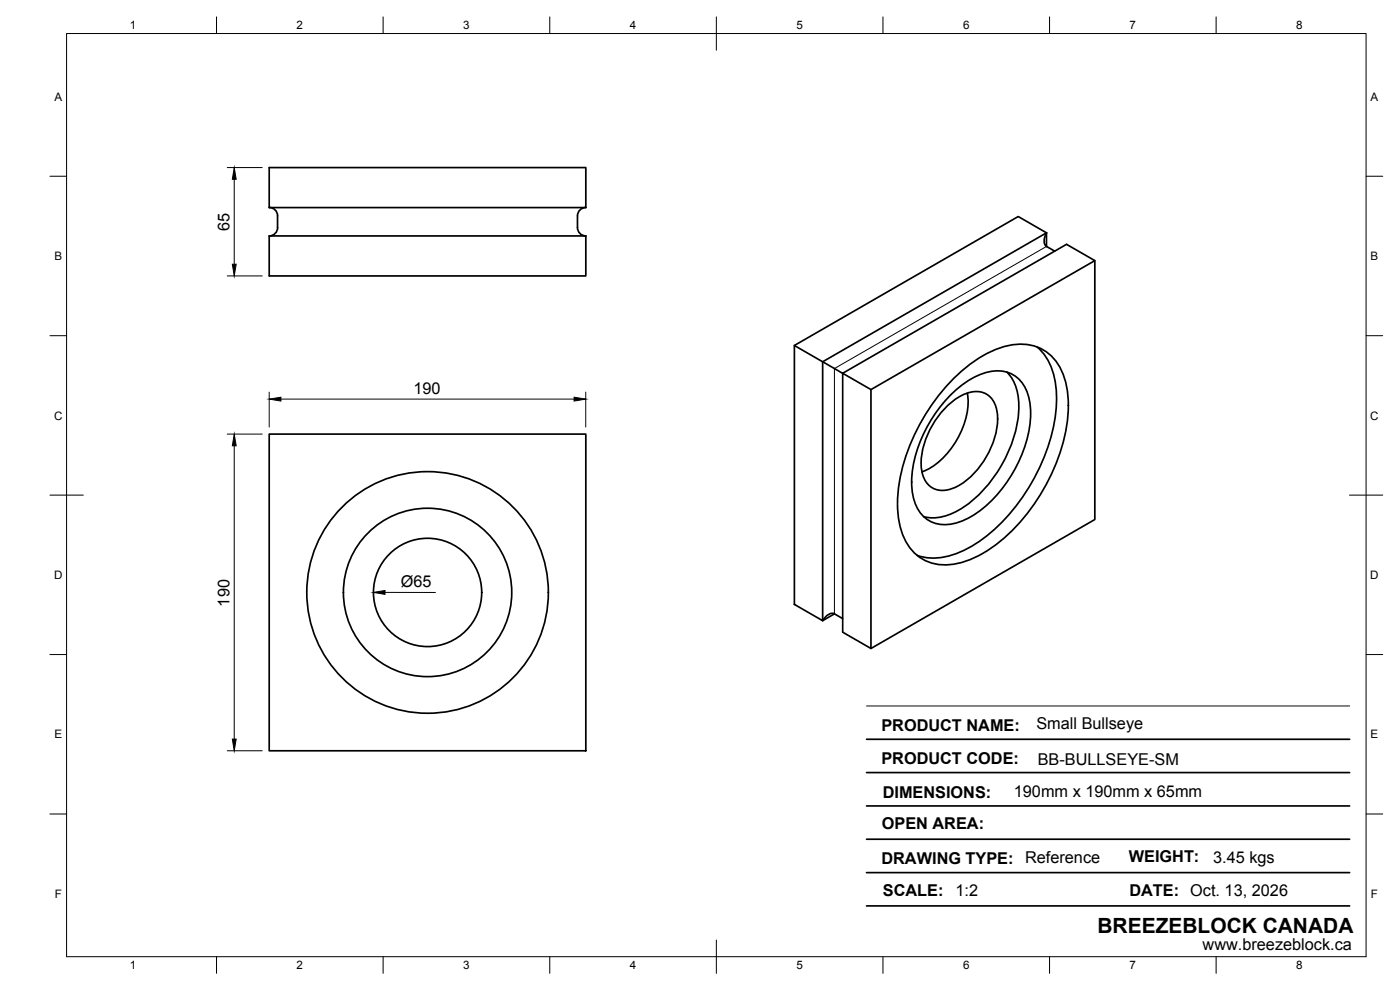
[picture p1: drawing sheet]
<svg xmlns="http://www.w3.org/2000/svg" width="420mm" height="297mm" viewBox="0 0 420 297" stroke-linecap="round" stroke-linejoin="round" font-family="sans-serif">
<!-- layer: Visible -->
<g fill="none" stroke="#000" stroke-width=".51">
<path d="M80.8 62.3v-12h95v12M80.8 70.8v12h95v-12M80.8 62.3h95M80.8 70.8h95M80.8 62.3a2.51 2.51 0 0 1 2.5 2.5v3.5a2.47 2.47 0 0 1-2.5 2.5M175.8 62.3a2.51 2.51 0 0 0-2.5 2.5v3.5a2.51 2.51 0 0 0 2.5 2.5M314.1 69.9l-67.2 38.6 6 3.5M314.1 69.9l-8.5-4.9-67.2 38.7M314.1 69.9v4l2.4 1.5M314.1 69.8l-.4 .8a2.7 2.7 0 0 0 .4 3.3M328.6 78.2v77.7l-67.2 38.7M238.4 103.7l8.5 4.8v77.7l-8.5-4.9z"/>
<path d="M252.9 112l8.5 4.9v77.7l-8.5-4.9zM252.9 112l67.2-38.7 8.5 4.9-67.2 38.7M285.5 118.3a23 23 0 0 1 12.5-7 9.4 9.4 0 0 1 10.6 7.4 29.6 29.6 0 0 1-3.1 20.3 36.4 36.4 0 0 1-15.8 16.9 11 11 0 0 1-12.5-.9 15 15 0 0 1-3.5-12.2 40.8 40.8 0 0 1 11.8-24.5zM286.2 113.6a33.1 33.1 0 0 1 18.3-10.2 13.4 13.4 0 0 1 14.9 10 37.9 37.9 0 0 1-1.7 23.7 56.3 56.3 0 0 1-22.7 28.9 19.8 19.8 0 0 1-16 2.7 14.3 14.3 0 0 1-9-11.2 43.4 43.4 0 0 1 4.1-26.3 61 61 0 0 1 12.1-17.6zM290.3 117.9a22.7 22.7 0 0 1-5.4 17.3 19 19 0 0 1-8.2 6.4M302.2 111.6a14.4 14.4 0 0 1 3.6 11 39.8 39.8 0 0 1-17.3 30 14.4 14.4 0 0 1-11.3 2.4M311.2 104.1a18.3 18.3 0 0 1 5.9 13.8 53.8 53.8 0 0 1-11.8 33.4 41.1 41.1 0 0 1-20.4 15.5 15.8 15.8 0 0 1-9.7-.2M80.8 130.2h95v95.1h-95zM284.3 121.8a12.4 12.4 0 0 1 9.8-4.3 6.7 6.7 0 0 1 5.2 6.7 24.6 24.6 0 0 1-12.7 22.1 6.5 6.5 0 0 1-9-2.2 15.5 15.5 0 0 1 .4-12.8l1.4-3 1.7-2.8zM247.9 185a2.43 2.43 0 0 1 2.5-.8l-3.5 2zM250.4 184.2l2.5 1.4"/>
<circle cx="128.3" cy="177.8" r="36.3"/>
<circle cx="128.3" cy="177.8" r="16.2"/>
<circle cx="128.3" cy="177.8" r="25.3"/>
</g>
<!-- layer: Visible Narrow -->
<path d="M314.1 73.9l-63.7 36.7v73.6" fill="none" stroke="#000" stroke-width=".3"/>
<!-- layer: BORDER -->
<g fill="none" stroke="#000" stroke-width=".3">
<path d="M20 10.1h390v276.9h-390zM65 5.1v5M115 5.1v5M165 5.1v5M215 5.1v10M265 5.1v5M315 5.1v5M365 5.1v5M15 52.9h5M410 52.9h5M15 100.7h5M410 100.7h5"/>
<path d="M15 148.6h10M405 148.6h10M15 196.4h5M410 196.4h5M15 244.2h5M410 244.2h5M65 287v5M115 287v5M165 287v5M215 282.1v9.9M265 287v5M315 287v5"/>
<path d="M365 287v5"/>
</g>
<!-- layer: TITLEBLOCK -->
<path d="M260.1 231.8h144.9M260.1 221.8h144.9M260.1 251.8h144.9M260.1 241.8h144.9M260.1 271.8h144.9M260.1 261.8h144.9" fill="none" stroke="#000" stroke-width=".51"/>
<path d="M260.1 211.8h144.9" fill="none" stroke="#000" stroke-width=".3"/>
<!-- layer: FD_Dimensions -->
<path d="M68.2 50.3h10.5M70.3 53.8v25.5M68.2 82.8h10.5M80.8 117.7v10.5M84.3 119.7h88M175.8 117.7v10.5M68.2 130.2h10.5M70.3 133.8v87.9M115.5 177.7l15.2 .1M68.2 225.3h10.5" fill="none" stroke="#000" stroke-width=".3"/>
<path d="M70.3 50.3l.6 3.5h-1.2zM69.7 79.3h1.2l-.6 3.5zM80.8 119.7l3.5-.5v1.1zM172.3 119.2l3.5 .5-3.5 .6zM70.3 130.2l.6 3.6h-1.2zM112 177.7l3.5-.5v1.1zM69.7 221.7h1.2l-.6 3.6z" fill="#000" stroke="#000" stroke-width=".3"/>
<text font-size="6.3" x="329.4" y="279.8">BREEZEBLOCK CANADA</text>
<g font-size="4.9">
<text x="68.8" y="69.2" transform="rotate(-90 68.8 69.2)">65</text>
<text x="124.1" y="118.3">190</text>
<text x="120.2" y="176.2">Ø65</text>
<text x="68.8" y="182" transform="rotate(-90 68.8 182)">190</text>
<text x="264.5" y="219.4">PRODUCT NAME:</text>
<text x="311" y="218.8">Small Bullseye</text>
<text x="264.5" y="229.4">PRODUCT CODE:</text>
<text x="311.4" y="229.5">BB-BULLSEYE-SM</text>
<text x="264.9" y="239.4">DIMENSIONS:</text>
<text x="304.3" y="239.1">190mm x 190mm x 65mm</text>
<text x="264.6" y="248.8">OPEN AREA:</text>
<text x="264.5" y="259.1">DRAWING TYPE:</text>
<text x="307.6" y="258.9">Reference</text>
<text x="338.8" y="258.7">WEIGHT:</text>
<text x="364.1" y="258.9">3.45 kgs</text>
<text x="264.9" y="268.7">SCALE:</text>
<text x="286.8" y="269">1:2</text>
<text x="339" y="268.9">DATE: Oct. 13, 2026</text>
<text x="360.9" y="285.1">www.breezeblock.ca</text>
</g>
<g font-size="3.5">
<text x="39" y="8.8">1</text>
<text x="89" y="8.8">2</text>
<text x="139" y="8.8">3</text>
<text x="189" y="8.8">4</text>
<text x="239" y="8.8">5</text>
<text x="289" y="8.8">6</text>
<text x="339" y="8.8">7</text>
<text x="389" y="8.8">8</text>
<text x="16.3" y="30.2">A</text>
<text x="411.3" y="30.2">A</text>
<text x="16.3" y="78">B</text>
<text x="411.3" y="78">B</text>
<text x="16.2" y="125.9">C</text>
<text x="411.2" y="125.9">C</text>
<text x="16.2" y="173.7">D</text>
<text x="411.2" y="173.7">D</text>
<text x="16.3" y="221.6">E</text>
<text x="411.3" y="221.6">E</text>
<text x="16.4" y="269.4">F</text>
<text x="411.4" y="269.4">F</text>
<text x="39" y="290.8">1</text>
<text x="89" y="290.8">2</text>
<text x="139" y="290.8">3</text>
<text x="189" y="290.8">4</text>
<text x="239" y="290.8">5</text>
<text x="289" y="290.8">6</text>
<text x="339" y="290.8">7</text>
<text x="389" y="290.8">8</text>
</g>
</svg>
